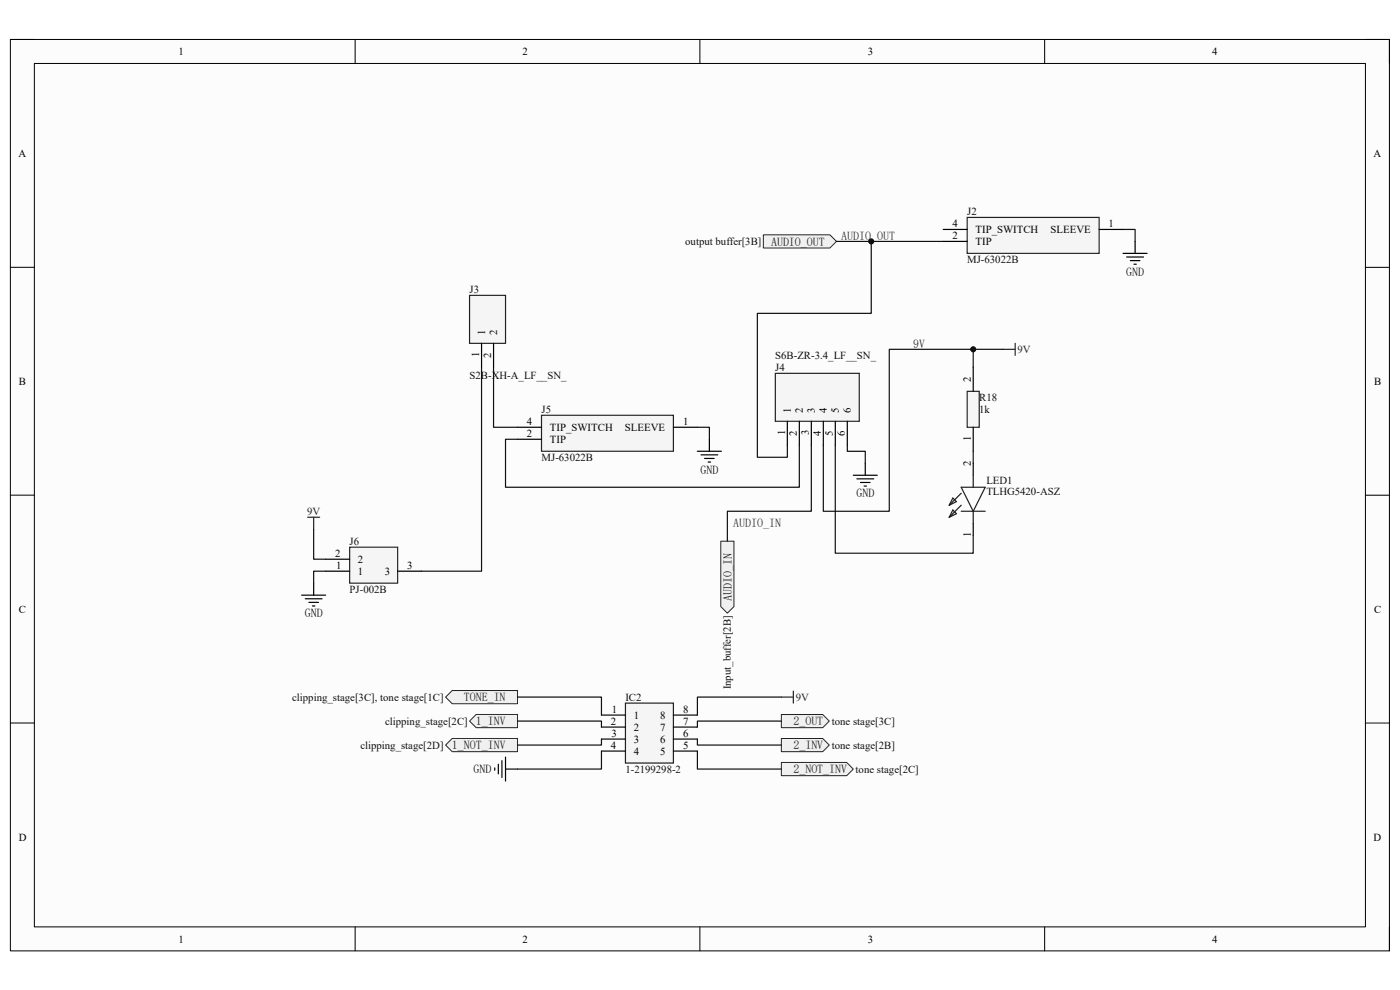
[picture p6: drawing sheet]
<svg xmlns="http://www.w3.org/2000/svg" width="297mm" height="210mm" viewBox="0 0 297 210" stroke-linecap="round" stroke-linejoin="round" font-family="sans-serif">
<path d="M2.2 8.4h292.6v193.3h-292.6z" fill-rule="evenodd" fill="#fcfcfc"/>
<path d="M2.2 8.4h292.6v193.3h-292.6z" fill="none" stroke="#000" stroke-width=".21"/>
<path d="M7.3 13.5h282.4v183.1h-282.4z" fill-rule="evenodd" fill="#fcfcfc"/>
<g fill="none" stroke="#000" stroke-width=".21">
<path d="M2.2 8.4h5.1M7.3 13.5h282.4v183.1h-282.4zM75.3 8.4v5.1M148.5 8.4v5.1M221.6 8.4v5.1M289.7 8.4h5.1v5.1M2.2 56.7h5.1M289.7 56.7h5.1M2.2 105h5.1M289.7 105.1h5.1M2.2 153.4h5.1M289.7 153.4h5.1"/>
<path d="M75.3 196.6v5.1M148.5 196.6v5.1M221.6 196.6v5.1M294.8 196.6v5.1"/>
</g>
<path d="M64 126.3h5.1M64.8 127h3.5M65.5 127.8h2.1M66.3 128.5h.5M66.5 123.7v2.6" fill="none" stroke="#000" stroke-width=".25"/>
<path d="M152.9 114.8h2.8v13.9l-1.4 1.4-1.4-1.4z" fill-rule="evenodd" fill="#f0f0f0"/>
<path d="M152.9 114.8h2.8v13.9l-1.4 1.4-1.4-1.4z" fill="none" stroke="#262626" stroke-width=".21"/>
<path d="M238.3 53.8h5.1M239 54.5h3.6M239.8 55.3h2M240.6 56h.5M240.8 51.2v2.6M147.9 95.7h5.1M148.7 96.5h3.6M149.5 97.3h2M150.2 98h.5M150.5 93.2v2.5" fill="none" stroke="#000" stroke-width=".25"/>
<path d="M161.9 49.8h14.2l1.4 1.4-1.4 1.4h-14.2z" fill-rule="evenodd" fill="#f0f0f0"/>
<path d="M161.9 49.8h14.2l1.4 1.4-1.4 1.4h-14.2z" fill="none" stroke="#262626" stroke-width=".21"/>
<path d="M183.6 98.3v2.5M181 100.8h5.1M181.8 101.6h3.6M182.6 102.4h2M183.3 103.1h.5" fill="none" stroke="#000" stroke-width=".25"/>
<path d="M94.5 147.9l1.4-1.4h13.9v2.8h-13.9z" fill-rule="evenodd" fill="#f0f0f0"/>
<path d="M94.5 147.9l1.4-1.4h13.9v2.8h-13.9z" fill="none" stroke="#262626" stroke-width=".21"/>
<path d="M99.6 153l1.4-1.4h8.8v2.8h-8.8z" fill-rule="evenodd" fill="#f0f0f0"/>
<path d="M99.6 153l1.4-1.4h8.8v2.8h-8.8z" fill="none" stroke="#262626" stroke-width=".21"/>
<path d="M95.9 156.7h13.9v2.8h-13.9l-1.4-1.4z" fill-rule="evenodd" fill="#f0f0f0"/>
<path d="M95.9 156.7h13.9v2.8h-13.9l-1.4-1.4z" fill="none" stroke="#262626" stroke-width=".21"/>
<path d="M165.8 151.6h8.7l1.4 1.4-1.4 1.4h-8.7z" fill-rule="evenodd" fill="#f0f0f0"/>
<path d="M165.8 151.6h8.7l1.4 1.4-1.4 1.4h-8.7z" fill="none" stroke="#262626" stroke-width=".21"/>
<path d="M165.8 156.7h8.7l1.4 1.4-1.4 1.4h-8.7z" fill-rule="evenodd" fill="#f0f0f0"/>
<path d="M165.8 156.7h8.7l1.4 1.4-1.4 1.4h-8.7z" fill="none" stroke="#262626" stroke-width=".21"/>
<path d="M165.8 161.7h13.8l1.4 1.5-1.4 1.3h-13.8z" fill-rule="evenodd" fill="#f0f0f0"/>
<path d="M165.8 161.7h13.8l1.4 1.5-1.4 1.3h-13.8z" fill="none" stroke="#262626" stroke-width=".21"/>
<path d="M114.9 88.1h28v7.6h-28z" fill-rule="evenodd" fill="#f5f5f5"/>
<path d="M114.9 88.1h28v7.6h-28z" fill="none" stroke="#262626" stroke-width=".25"/>
<path d="M109.8 90.6h5.1M109.8 93.2h5.1M142.9 90.6h5" fill="none" stroke="#000" stroke-width=".25"/>
<path d="M205.2 46.1h28v7.7h-28z" fill-rule="evenodd" fill="#f5f5f5"/>
<path d="M205.2 46.1h28v7.7h-28z" fill="none" stroke="#262626" stroke-width=".25"/>
<path d="M200.1 48.7h5.1M200.1 51.2h5.1M233.2 48.7h5.1" fill="none" stroke="#000" stroke-width=".25"/>
<path d="M205.2 83h2.5v7.6h-2.5z" fill-rule="evenodd" fill="#f5f5f5"/>
<path d="M205.2 83h2.5v7.6h-2.5z" fill="none" stroke="#262626" stroke-width=".25"/>
<path d="M206.5 77.9v5.1M206.5 90.6v5.1M206.5 98.3v2.5M206.5 111v2.5" fill="none" stroke="#000" stroke-width=".25"/>
<path d="M202.1 108.2l.8 .8-1.5 .7zM202.1 105.7l.8 .7-1.5 .8zM203.9 103.4h5.1l-2.5 5.1zM203.9 108.5h5.1M203.9 107.2l-2.5 2.5M203.9 104.6l-2.5 2.6M206.5 100.8v2.6M206.5 108.5v2.5" fill="none" stroke="#1c1c1c" stroke-width=".25"/>
<path d="M132.7 149.2h10.2v12.7h-10.2z" fill-rule="evenodd" fill="#f5f5f5"/>
<path d="M132.7 149.2h10.2v12.7h-10.2z" fill="none" stroke="#262626" stroke-width=".25"/>
<path d="M127.6 151.7h5.1M127.6 154.2h5.1M127.6 156.8h5.1M127.6 159.3h5.1M142.9 151.7h5M142.9 154.2h5M142.9 156.8h5M142.9 159.3h5" fill="none" stroke="#000" stroke-width=".25"/>
<path d="M164.5 79.2h17.8v10.2h-17.8z" fill-rule="evenodd" fill="#f5f5f5"/>
<path d="M164.5 79.2h17.8v10.2h-17.8z" fill="none" stroke="#262626" stroke-width=".25"/>
<path d="M167 89.4v5.1M169.6 89.4v5.1M172.1 89.4v5.1M174.7 89.4v5.1M177.2 89.4v5.1M179.8 89.4v5.1" fill="none" stroke="#000" stroke-width=".25"/>
<path d="M99.6 62.7h7.6v10.1h-7.6z" fill-rule="evenodd" fill="#f5f5f5"/>
<path d="M99.6 62.7h7.6v10.1h-7.6zM212.8 74.1h2.6M215.4 72.8v2.6M65.3 109.7h2.5M66.5 109.7v2.6M165.8 147.9h2.5M168.3 146.6v2.6" fill="none" stroke="#262626" stroke-width=".25"/>
<path d="M102.2 72.8v5.1M104.7 72.8v5.1M105 162.9v.5M105.7 162.1v2.1M106.5 161.4v3.5M107.2 160.6v5.1M107.2 163.1h2.6" fill="none" stroke="#000" stroke-width=".25"/>
<path d="M74.2 116.1h10.2v7.6h-10.2z" fill-rule="evenodd" fill="#f5f5f5"/>
<path d="M74.2 116.1h10.2v7.6h-10.2z" fill="none" stroke="#262626" stroke-width=".25"/>
<path d="M69.1 118.6h5.1M69.1 121.2h5.1M84.4 121.2h5" fill="none" stroke="#000" stroke-width=".25"/>
<path d="M177.5 51.2h22.6M238.3 48.7h2.5v2.5M102.2 77.9v43.3h-12.8M104.7 77.9v12.7h5.1M147.9 90.6h2.6v2.6" fill="none" stroke="#0e0e0e" stroke-width=".25"/>
<circle cx="184.8" cy="51.2" r=".51" fill="#0e0e0e"/>
<circle cx="184.8" cy="51.2" r=".51" fill="none" stroke="#0e0e0e" stroke-width=".21"/>
<path d="M184.8 51.2v15.3h-24.1v30.5h6.3v-2.5" fill="none" stroke="#0e0e0e" stroke-width=".25"/>
<circle cx="184.8" cy="51.2" r=".51" fill="#0e0e0e"/>
<circle cx="184.8" cy="51.2" r=".51" fill="none" stroke="#0e0e0e" stroke-width=".21"/>
<path d="M212.8 74.1h-24.1v34.4h-14v-14M109.8 93.2h-2.6v10.2h62.4v-8.9M172.1 94.5v14h-17.8v6.3M206.5 95.7v2.6" fill="none" stroke="#0e0e0e" stroke-width=".25"/>
<circle cx="206.5" cy="74.1" r=".51" fill="#0e0e0e"/>
<circle cx="206.5" cy="74.1" r=".51" fill="none" stroke="#0e0e0e" stroke-width=".21"/>
<path d="M206.5 74.1v3.8" fill="none" stroke="#0e0e0e" stroke-width=".25"/>
<circle cx="206.5" cy="74.1" r=".51" fill="#0e0e0e"/>
<circle cx="206.5" cy="74.1" r=".51" fill="none" stroke="#0e0e0e" stroke-width=".21"/>
<path d="M177.2 94.5v22.9h29.3v-3.9M179.8 94.5v1.2h3.8v2.6M66.5 112.3v6.3h2.6M69.1 121.2h-2.6v2.5M109.8 147.9h17.8v3.8M109.8 153h17.8v1.2M127.6 159.3v3.8h-17.8M127.6 156.8v1.3h-17.8M147.9 159.3v3.8h17.9M147.9 156.8v1.3h17.9M165.8 147.9h-17.9v3.8M165.8 153h-17.9v1.2" fill="none" stroke="#0e0e0e" stroke-width=".25"/>
<g font-size="2.5" fill="#0e0e0e">
<text x="163.6" y="52.1">AUDIO_OUT</text>
<text x="155.2" y="127.5" transform="rotate(-90 155.2 127.5)">AUDIO_IN</text>
<text x="98.4" y="148.8">TONE_IN</text>
<text x="168.3" y="153.9">2_OUT</text>
<text x="168.3" y="159">2_INV</text>
<text x="168.3" y="164">2_NOT_INV</text>
</g>
<g font-size="2.5" fill="#1c1c1c">
<text x="178.5" y="50.8">AUDIO_OUT</text>
<text x="193.8" y="73.7">9V</text>
<text x="155.6" y="111.9">AUDIO_IN</text>
</g>
<g font-size="2.5">
<text x="238.9" y="58.5">GND</text>
<text x="148.6" y="100.5">GND</text>
<text x="181.7" y="105.5">GND</text>
<text x="64.7" y="131">GND</text>
<text x="100.5" y="164">GND</text>
</g>
<g font-size="2.3">
<text x="37.9" y="11.7">1</text>
<text x="110.9" y="11.7">2</text>
<text x="184.1" y="11.7">3</text>
<text x="257.1" y="11.7">4</text>
<text x="3.9" y="33.3">A</text>
<text x="291.4" y="33.3">A</text>
<text x="202.1" y="50.7">2</text>
<text x="202.1" y="48.1">4</text>
<text x="207" y="51.9">TIP</text>
<text x="207" y="49.4">TIP_SWITCH</text>
<text x="222.9" y="49.4">SLEEVE</text>
<text x="235.2" y="48.1">1</text>
<text x="102.9" y="71" transform="rotate(-90 102.9 71)">1</text>
<text x="105.5" y="71" transform="rotate(-90 105.5 71)">2</text>
<text x="101.6" y="75.7" transform="rotate(-90 101.6 75.7)">1</text>
<text x="104.2" y="75.9" transform="rotate(-90 104.2 75.9)">2</text>
<text x="4" y="81.6">B</text>
<text x="206" y="81" transform="rotate(-90 206 81)">2</text>
<text x="291.5" y="81.6">B</text>
<text x="167.8" y="87.6" transform="rotate(-90 167.8 87.6)">1</text>
<text x="170.3" y="87.6" transform="rotate(-90 170.3 87.6)">2</text>
<text x="172.9" y="87.6" transform="rotate(-90 172.9 87.6)">3</text>
<text x="175.4" y="87.6" transform="rotate(-90 175.4 87.6)">4</text>
<text x="178" y="87.6" transform="rotate(-90 178 87.6)">5</text>
<text x="180.5" y="87.6" transform="rotate(-90 180.5 87.6)">6</text>
<text x="111.8" y="90.1">4</text>
<text x="111.8" y="92.7">2</text>
<text x="116.7" y="93.9">TIP</text>
<text x="116.7" y="91.4">TIP_SWITCH</text>
<text x="132.6" y="91.4">SLEEVE</text>
<text x="144.9" y="90.1">1</text>
<text x="166.5" y="92.3" transform="rotate(-90 166.5 92.3)">1</text>
<text x="169.1" y="92.5" transform="rotate(-90 169.1 92.5)">2</text>
<text x="171.6" y="92.4" transform="rotate(-90 171.6 92.4)">3</text>
<text x="174.2" y="92.5" transform="rotate(-90 174.2 92.5)">4</text>
<text x="176.7" y="92.4" transform="rotate(-90 176.7 92.4)">5</text>
<text x="179.2" y="92.5" transform="rotate(-90 179.2 92.5)">6</text>
<text x="206" y="93.6" transform="rotate(-90 206 93.6)">1</text>
<text x="206" y="98.8" transform="rotate(-90 206 98.8)">2</text>
<text x="206" y="113.9" transform="rotate(-90 206 113.9)">1</text>
<text x="71.1" y="118.1">2</text>
<text x="75.9" y="119.4">2</text>
<text x="71.3" y="120.6">1</text>
<text x="75.9" y="121.9">1</text>
<text x="81.6" y="121.9">3</text>
<text x="86.4" y="120.6">3</text>
<text x="4" y="130">C</text>
<text x="291.5" y="130">C</text>
<text x="129.6" y="153.7">2</text>
<text x="129.8" y="151.2">1</text>
<text x="134.5" y="152.4">1</text>
<text x="134.5" y="155">2</text>
<text x="140" y="155">7</text>
<text x="140.1" y="152.4">8</text>
<text x="144.9" y="151.2">8</text>
<text x="144.9" y="153.7">7</text>
<text x="129.6" y="158.8">4</text>
<text x="129.7" y="156.3">3</text>
<text x="134.5" y="157.5">3</text>
<text x="134.5" y="160.1">4</text>
<text x="140" y="157.5">6</text>
<text x="140.1" y="160.1">5</text>
<text x="144.9" y="156.3">6</text>
<text x="144.9" y="158.8">5</text>
<text x="4" y="178.3">D</text>
<text x="291.4" y="178.3">D</text>
<text x="37.9" y="199.9">1</text>
<text x="110.9" y="199.9">2</text>
<text x="184.1" y="199.9">3</text>
<text x="257.1" y="199.9">4</text>
</g>
<g font-size="2.3" fill="#0e0e0e">
<text x="205.2" y="45.6">J2</text>
<text x="145.4" y="51.9">output buffer[3B]</text>
<text x="205.2" y="55.8">MJ-63022B</text>
<text x="99.6" y="62.1">J3</text>
<text x="164.5" y="76.1">S6B-ZR-3.4_LF__SN_</text>
<text x="99.6" y="80.5">S2B-XH-A_LF__SN_</text>
<text x="164.5" y="78.7">J4</text>
<text x="114.9" y="87.6">J5</text>
<text x="207.7" y="85">R18</text>
<text x="207.7" y="87.6">1k</text>
<text x="114.9" y="97.7">MJ-63022B</text>
<text x="209.3" y="102.6">LED1</text>
<text x="209.3" y="105.1">TLHG5420-ASZ</text>
<text x="74.2" y="115.6">J6</text>
<text x="74.2" y="125.7">PJ-002B</text>
<text x="62" y="148.6">clipping_stage[3C], tone stage[1C]</text>
<text x="132.7" y="148.6">IC2</text>
<text x="155.1" y="146.2" transform="rotate(-90 155.1 146.2)">Input_buffer[2B]</text>
<text x="81.7" y="153.7">clipping_stage[2C] 1_INV</text>
<text x="176.4" y="153.7">tone stage[3C]</text>
<text x="76.5" y="158.8">clipping_stage[2D] 1_NOT_INV</text>
<text x="176.4" y="158.8">tone stage[2B]</text>
<text x="132.7" y="163.9">1-2199298-2</text>
<text x="181.5" y="163.9">tone stage[2C]</text>
</g>
<g font-size="2.3" fill="#262626">
<text x="215.9" y="74.8">9V</text>
<text x="65.2" y="109.2">9V</text>
<text x="168.8" y="148.6">9V</text>
</g>
</svg>
